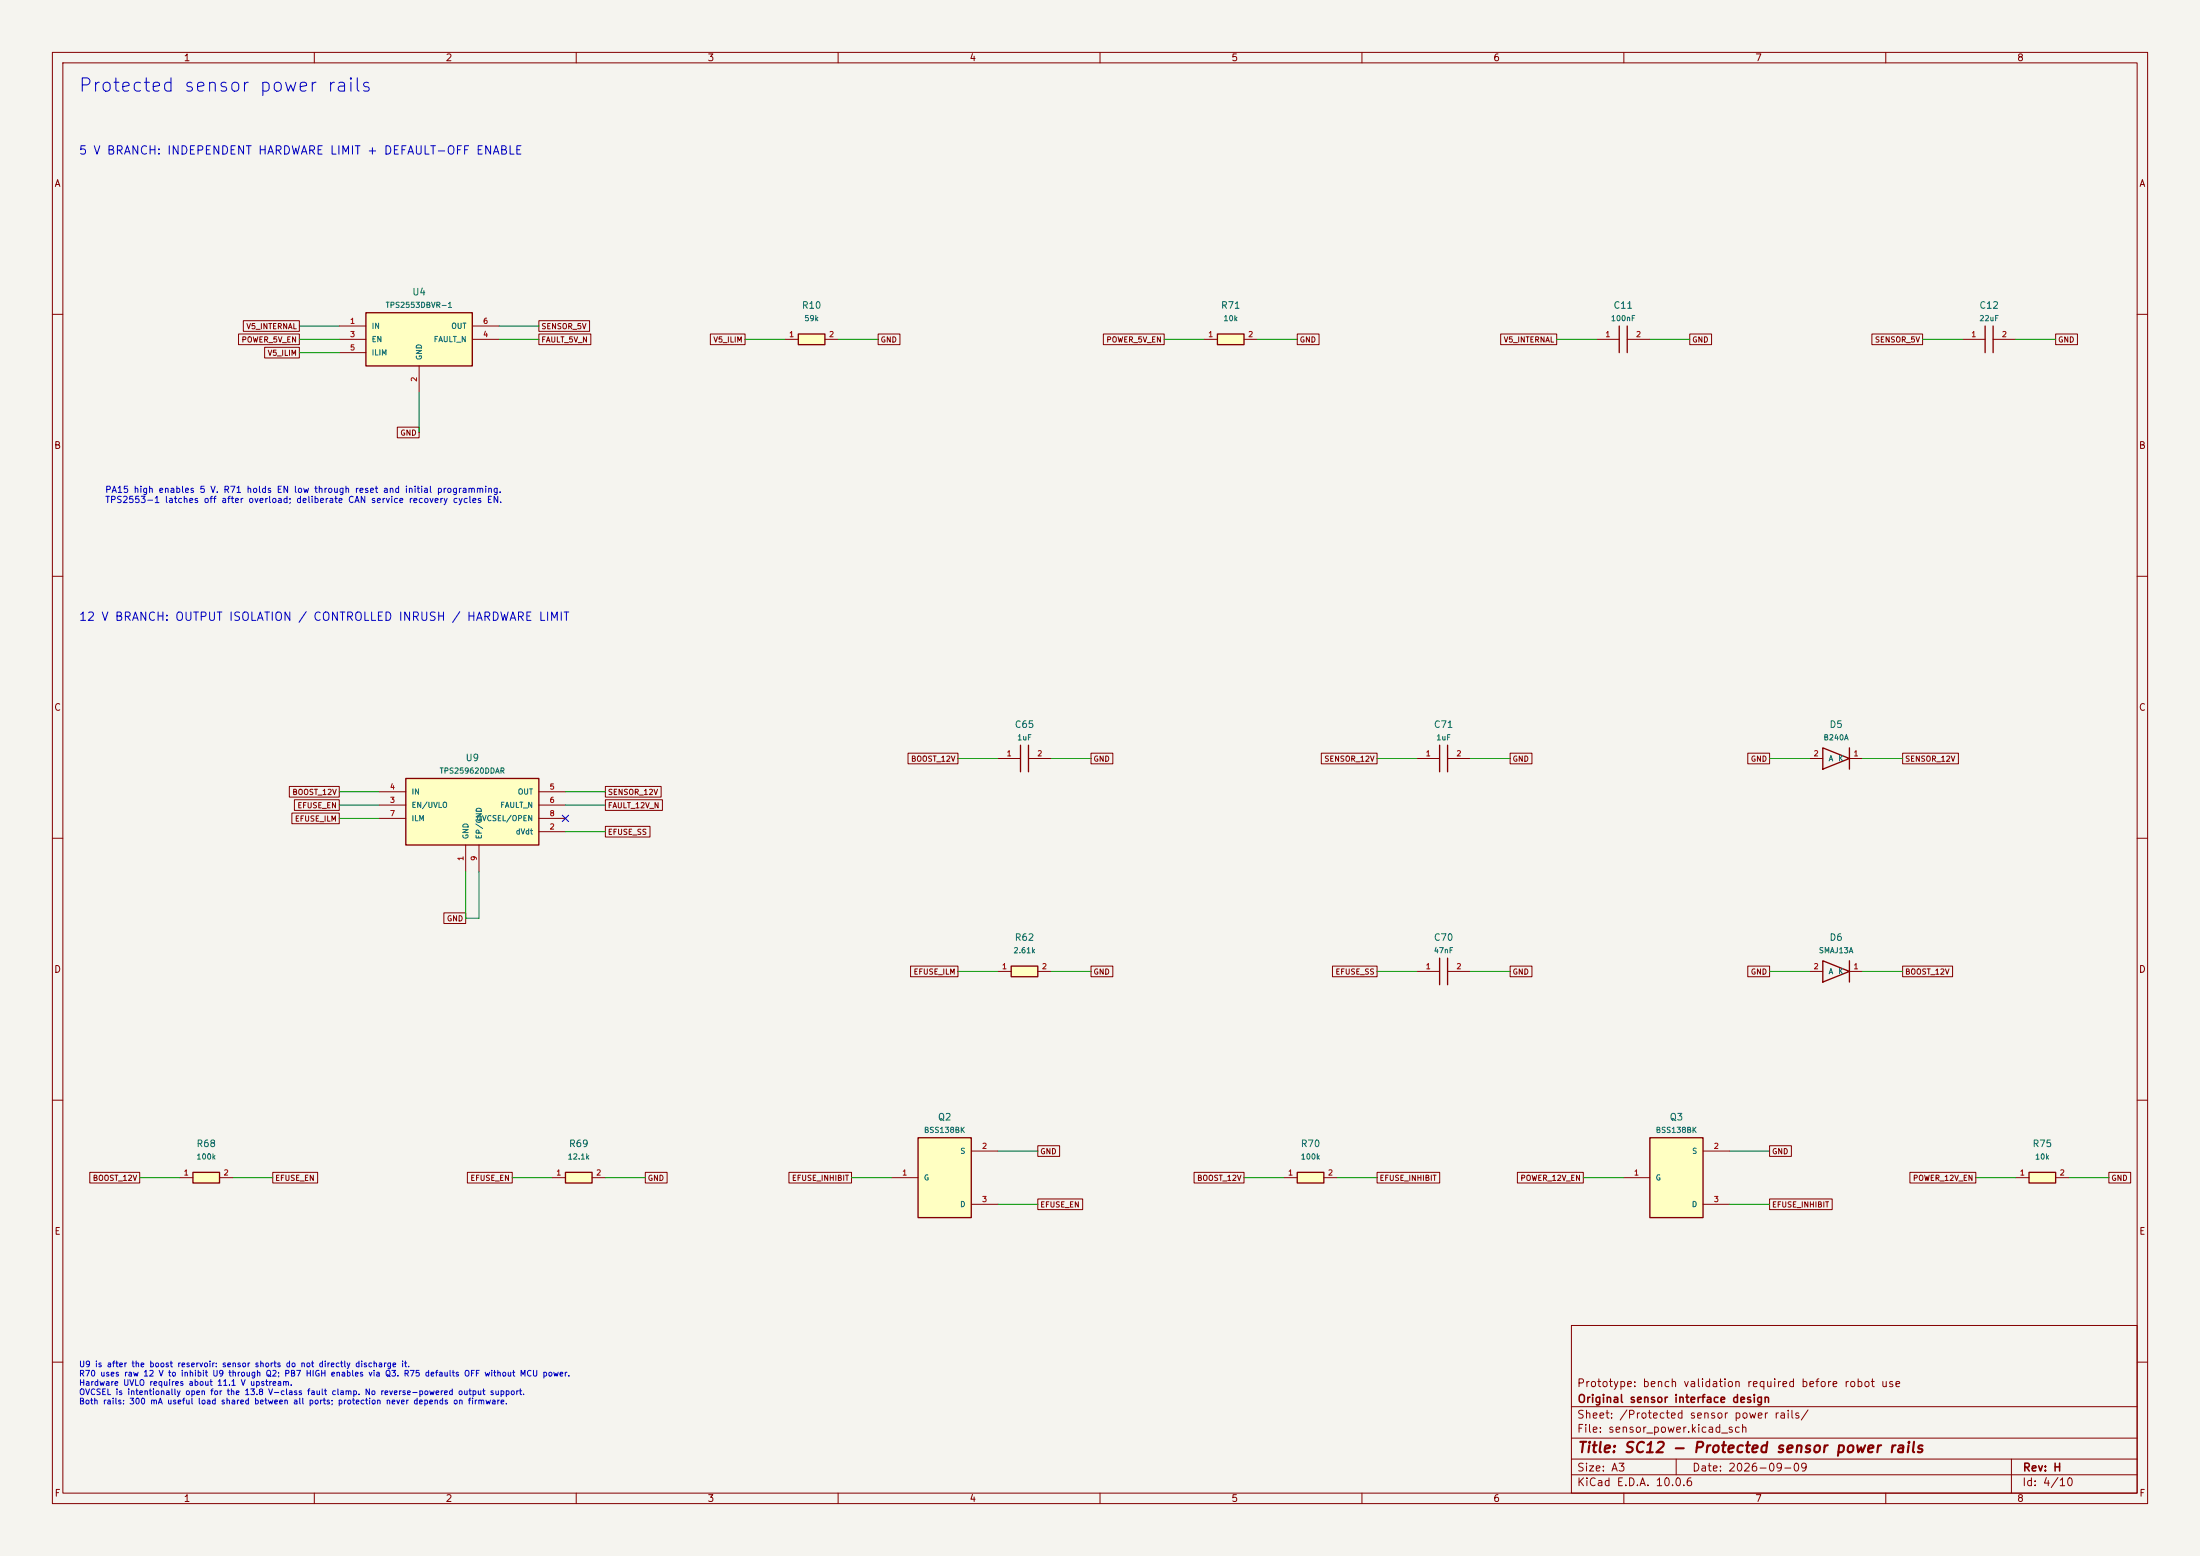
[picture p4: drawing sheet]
(kicad_sch (version 20250114) (generator "eeschema") (paper "A3")
(title_block (title "SC12 - Protected sensor power rails") (date "2026-09-09") (rev "H") (company "Original sensor interface design") (comment 1 "Prototype: bench validation required before robot use"))
(lib_symbols
(symbol "FRC_Sensor_CAN:C" (pin_names (offset 1.016)) (in_bom yes) (on_board yes)
(property "Reference" "C" (at 0 10 0) (effects (font (size 1.27 1.27))))
(property "Value" "C" (at 0 7 0) (effects (font (size 1.27 1.27))))
(property "Footprint" "" (at 0 0 0) (effects (font (size 1.27 1.27)) (hide yes)))
(property "Datasheet" "" (at 0 0 0) (effects (font (size 1.27 1.27)) (hide yes)))
(symbol "C_1_1" (polyline (pts (xy -0.762 -2.54) (xy -0.762 2.54)) (stroke (width 0.254) (type default)) (fill (type none)))(polyline (pts (xy 0.762 -2.54) (xy 0.762 2.54)) (stroke (width 0.254) (type default)) (fill (type none)))
(pin passive line (at -5.08 0 0) (length 4.318) (name "" (effects (font (size 1.016 1.016)))) (number "1" (effects (font (size 1.016 1.016)))))
(pin passive line (at 5.08 0 180) (length 4.318) (name "" (effects (font (size 1.016 1.016)))) (number "2" (effects (font (size 1.016 1.016)))))))
(symbol "FRC_Sensor_CAN:D" (pin_names (offset 1.016)) (in_bom yes) (on_board yes)
(property "Reference" "D" (at 0 10 0) (effects (font (size 1.27 1.27))))
(property "Value" "D" (at 0 7 0) (effects (font (size 1.27 1.27))))
(property "Footprint" "" (at 0 0 0) (effects (font (size 1.27 1.27)) (hide yes)))
(property "Datasheet" "" (at 0 0 0) (effects (font (size 1.27 1.27)) (hide yes)))
(symbol "D_1_1" (polyline (pts (xy -2.54 -2.032) (xy -2.54 2.032) (xy 2.54 0) (xy -2.54 -2.032)) (stroke (width 0.254) (type default)) (fill (type none)))(polyline (pts (xy 2.54 -2.032) (xy 2.54 2.032)) (stroke (width 0.254) (type default)) (fill (type none)))
(pin passive line (at -5.08 0 0) (length 2.54) (name "A" (effects (font (size 1.016 1.016)))) (number "2" (effects (font (size 1.016 1.016)))))
(pin passive line (at 5.08 0 180) (length 2.54) (name "K" (effects (font (size 1.016 1.016)))) (number "1" (effects (font (size 1.016 1.016)))))))
(symbol "FRC_Sensor_CAN:EFUSE" (pin_names (offset 1.016)) (in_bom yes) (on_board yes)
(property "Reference" "U" (at 0 10 0) (effects (font (size 1.27 1.27))))
(property "Value" "EFUSE" (at 0 7 0) (effects (font (size 1.27 1.27))))
(property "Footprint" "" (at 0 0 0) (effects (font (size 1.27 1.27)) (hide yes)))
(property "Datasheet" "" (at 0 0 0) (effects (font (size 1.27 1.27)) (hide yes)))
(symbol "EFUSE_1_1" (rectangle (start -12.7 6.35) (end 12.7 -6.35) (stroke (width .254) (type default)) (fill (type background)))
(pin power_in line (at -17.78 3.81 0) (length 5.08) (name "IN" (effects (font (size 1.016 1.016)))) (number "4" (effects (font (size 1.016 1.016)))))
(pin input line (at -17.78 1.27 0) (length 5.08) (name "EN/UVLO" (effects (font (size 1.016 1.016)))) (number "3" (effects (font (size 1.016 1.016)))))
(pin passive line (at -17.78 -1.27 0) (length 5.08) (name "ILM" (effects (font (size 1.016 1.016)))) (number "7" (effects (font (size 1.016 1.016)))))
(pin power_out line (at 17.78 3.81 180) (length 5.08) (name "OUT" (effects (font (size 1.016 1.016)))) (number "5" (effects (font (size 1.016 1.016)))))
(pin open_collector line (at 17.78 1.27 180) (length 5.08) (name "FAULT_N" (effects (font (size 1.016 1.016)))) (number "6" (effects (font (size 1.016 1.016)))))
(pin passive line (at 17.78 -1.27 180) (length 5.08) (name "OVCSEL/OPEN" (effects (font (size 1.016 1.016)))) (number "8" (effects (font (size 1.016 1.016)))))
(pin passive line (at 17.78 -3.81 180) (length 5.08) (name "dVdt" (effects (font (size 1.016 1.016)))) (number "2" (effects (font (size 1.016 1.016)))))
(pin power_in line (at -1.27 -11.43 90) (length 5.08) (name "GND" (effects (font (size 1.016 1.016)))) (number "1" (effects (font (size 1.016 1.016)))))
(pin passive line (at 1.27 -11.43 90) (length 5.08) (name "EP/GND" (effects (font (size 1.016 1.016)))) (number "9" (effects (font (size 1.016 1.016)))))))
(symbol "FRC_Sensor_CAN:LOADSW" (pin_names (offset 1.016)) (in_bom yes) (on_board yes)
(property "Reference" "U" (at 0 10 0) (effects (font (size 1.27 1.27))))
(property "Value" "LOADSW" (at 0 7 0) (effects (font (size 1.27 1.27))))
(property "Footprint" "" (at 0 0 0) (effects (font (size 1.27 1.27)) (hide yes)))
(property "Datasheet" "" (at 0 0 0) (effects (font (size 1.27 1.27)) (hide yes)))
(symbol "LOADSW_1_1" (rectangle (start -10.16 5.08) (end 10.16 -5.08) (stroke (width .254) (type default)) (fill (type background)))
(pin power_in line (at -15.24 2.54 0) (length 5.08) (name "IN" (effects (font (size 1.016 1.016)))) (number "1" (effects (font (size 1.016 1.016)))))
(pin input line (at -15.24 0 0) (length 5.08) (name "EN" (effects (font (size 1.016 1.016)))) (number "3" (effects (font (size 1.016 1.016)))))
(pin passive line (at -15.24 -2.54 0) (length 5.08) (name "ILIM" (effects (font (size 1.016 1.016)))) (number "5" (effects (font (size 1.016 1.016)))))
(pin power_out line (at 15.24 2.54 180) (length 5.08) (name "OUT" (effects (font (size 1.016 1.016)))) (number "6" (effects (font (size 1.016 1.016)))))
(pin open_collector line (at 15.24 0 180) (length 5.08) (name "FAULT_N" (effects (font (size 1.016 1.016)))) (number "4" (effects (font (size 1.016 1.016)))))
(pin power_in line (at 0 -10.16 90) (length 5.08) (name "GND" (effects (font (size 1.016 1.016)))) (number "2" (effects (font (size 1.016 1.016)))))))
(symbol "FRC_Sensor_CAN:NMOS3" (pin_names (offset 1.016)) (in_bom yes) (on_board yes)
(property "Reference" "Q" (at 0 10 0) (effects (font (size 1.27 1.27))))
(property "Value" "NMOS3" (at 0 7 0) (effects (font (size 1.27 1.27))))
(property "Footprint" "" (at 0 0 0) (effects (font (size 1.27 1.27)) (hide yes)))
(property "Datasheet" "" (at 0 0 0) (effects (font (size 1.27 1.27)) (hide yes)))
(symbol "NMOS3_1_1" (rectangle (start -5.08 7.62) (end 5.08 -7.62) (stroke (width .254) (type default)) (fill (type background)))
(pin input line (at -10.16 0 0) (length 5.08) (name "G" (effects (font (size 1.016 1.016)))) (number "1" (effects (font (size 1.016 1.016)))))
(pin passive line (at 10.16 5.08 180) (length 5.08) (name "S" (effects (font (size 1.016 1.016)))) (number "2" (effects (font (size 1.016 1.016)))))
(pin passive line (at 10.16 -5.08 180) (length 5.08) (name "D" (effects (font (size 1.016 1.016)))) (number "3" (effects (font (size 1.016 1.016)))))))
(symbol "FRC_Sensor_CAN:R" (pin_names (offset 1.016)) (in_bom yes) (on_board yes)
(property "Reference" "R" (at 0 10 0) (effects (font (size 1.27 1.27))))
(property "Value" "R" (at 0 7 0) (effects (font (size 1.27 1.27))))
(property "Footprint" "" (at 0 0 0) (effects (font (size 1.27 1.27)) (hide yes)))
(property "Datasheet" "" (at 0 0 0) (effects (font (size 1.27 1.27)) (hide yes)))
(symbol "R_1_1" (rectangle (start -2.54 1.016) (end 2.54 -1.016) (stroke (width .254) (type default)) (fill (type background)))
(pin passive line (at -5.08 0 0) (length 2.54) (name "" (effects (font (size 1.016 1.016)))) (number "1" (effects (font (size 1.016 1.016)))))
(pin passive line (at 5.08 0 180) (length 2.54) (name "" (effects (font (size 1.016 1.016)))) (number "2" (effects (font (size 1.016 1.016))))))))
(text "Protected sensor power rails" (at 15 15 0) (effects (font (size 2.54 2.54)) (justify left top)))
(text "5 V BRANCH: INDEPENDENT HARDWARE LIMIT + DEFAULT-OFF ENABLE" (at 15 28 0) (effects (font (size 1.6 1.6)) (justify left top)))
(wire (pts (xy 64.77 62.23) (xy 57.15 62.23)) (stroke (width 0) (type default)))
(global_label "V5_INTERNAL" (shape passive) (at 57.15 62.23 0) (effects (font (size 1.016 1.016)) (justify right)) (property "Intersheetrefs" "${INTERSHEET_REFS}" (at 57.15 62.23 0) (effects (font (size 1.27 1.27)) (hide yes))))
(wire (pts (xy 64.77 64.77) (xy 57.15 64.77)) (stroke (width 0) (type default)))
(global_label "POWER_5V_EN" (shape passive) (at 57.15 64.77 0) (effects (font (size 1.016 1.016)) (justify right)) (property "Intersheetrefs" "${INTERSHEET_REFS}" (at 57.15 64.77 0) (effects (font (size 1.27 1.27)) (hide yes))))
(wire (pts (xy 64.77 67.31) (xy 57.15 67.31)) (stroke (width 0) (type default)))
(global_label "V5_ILIM" (shape passive) (at 57.15 67.31 0) (effects (font (size 1.016 1.016)) (justify right)) (property "Intersheetrefs" "${INTERSHEET_REFS}" (at 57.15 67.31 0) (effects (font (size 1.27 1.27)) (hide yes))))
(wire (pts (xy 95.25 62.23) (xy 102.87 62.23)) (stroke (width 0) (type default)))
(global_label "SENSOR_5V" (shape passive) (at 102.87 62.23 180) (effects (font (size 1.016 1.016)) (justify left)) (property "Intersheetrefs" "${INTERSHEET_REFS}" (at 102.87 62.23 0) (effects (font (size 1.27 1.27)) (hide yes))))
(wire (pts (xy 95.25 64.77) (xy 102.87 64.77)) (stroke (width 0) (type default)))
(global_label "FAULT_5V_N" (shape passive) (at 102.87 64.77 180) (effects (font (size 1.016 1.016)) (justify left)) (property "Intersheetrefs" "${INTERSHEET_REFS}" (at 102.87 64.77 0) (effects (font (size 1.27 1.27)) (hide yes))))
(wire (pts (xy 80.01 74.93) (xy 80.01 82.55)) (stroke (width 0) (type default)))
(global_label "GND" (shape passive) (at 80.01 82.55 0) (effects (font (size 1.016 1.016)) (justify right)) (property "Intersheetrefs" "${INTERSHEET_REFS}" (at 80.01 82.55 0) (effects (font (size 1.27 1.27)) (hide yes))))
(symbol (lib_id "FRC_Sensor_CAN:LOADSW") (at 80.01 64.77 0) (unit 1) (in_bom yes) (on_board yes) (dnp no) (property "Reference" "U4" (at 80.01 55.73 0) (effects (font (size 1.27 1.27))))(property "Value" "TPS2553DBVR-1" (at 80.01 58.23 0) (effects (font (size 1.016 1.016))))(property "Footprint" "FRC_Sensor_CAN:SOT-23-6" (at 80.01 64.77 0) (effects (font (size 1.27 1.27)) (hide yes)))(property "Datasheet" "" (at 80.01 64.77 0) (effects (font (size 1.27 1.27)) (hide yes)))(property "MPN" "TPS2553DBVR-1" (at 80.01 64.77 0) (effects (font (size 1.27 1.27)) (hide yes)))(property "Notes" "Independent 5 V hardware current limit; EN is MCU controlled with an external default-off pull-down. Exact TPS2553-1 latch-off variant." (at 80.01 64.77 0) (effects (font (size 1.27 1.27)) (hide yes)))(pin "1")(pin "3")(pin "5")(pin "6")(pin "4")(pin "2") )
(wire (pts (xy 149.86 64.77) (xy 142.24 64.77)) (stroke (width 0) (type default)))
(global_label "V5_ILIM" (shape passive) (at 142.24 64.77 0) (effects (font (size 1.016 1.016)) (justify right)) (property "Intersheetrefs" "${INTERSHEET_REFS}" (at 142.24 64.77 0) (effects (font (size 1.27 1.27)) (hide yes))))
(wire (pts (xy 160.02 64.77) (xy 167.64 64.77)) (stroke (width 0) (type default)))
(global_label "GND" (shape passive) (at 167.64 64.77 180) (effects (font (size 1.016 1.016)) (justify left)) (property "Intersheetrefs" "${INTERSHEET_REFS}" (at 167.64 64.77 0) (effects (font (size 1.27 1.27)) (hide yes))))
(symbol (lib_id "FRC_Sensor_CAN:R") (at 154.94 64.77 0) (unit 1) (in_bom yes) (on_board yes) (dnp no) (property "Reference" "R10" (at 154.94 58.27 0) (effects (font (size 1.27 1.27))))(property "Value" "59k" (at 154.94 60.77 0) (effects (font (size 1.016 1.016))))(property "Footprint" "FRC_Sensor_CAN:R_0805_2012Metric" (at 154.94 64.77 0) (effects (font (size 1.27 1.27)) (hide yes)))(property "Datasheet" "" (at 154.94 64.77 0) (effects (font (size 1.27 1.27)) (hide yes)))(property "MPN" "0805W8F5902T5E" (at 154.94 64.77 0) (effects (font (size 1.27 1.27)) (hide yes)))(property "Notes" "" (at 154.94 64.77 0) (effects (font (size 1.27 1.27)) (hide yes)))(pin "1")(pin "2") )
(wire (pts (xy 229.87 64.77) (xy 222.25 64.77)) (stroke (width 0) (type default)))
(global_label "POWER_5V_EN" (shape passive) (at 222.25 64.77 0) (effects (font (size 1.016 1.016)) (justify right)) (property "Intersheetrefs" "${INTERSHEET_REFS}" (at 222.25 64.77 0) (effects (font (size 1.27 1.27)) (hide yes))))
(wire (pts (xy 240.03 64.77) (xy 247.65 64.77)) (stroke (width 0) (type default)))
(global_label "GND" (shape passive) (at 247.65 64.77 180) (effects (font (size 1.016 1.016)) (justify left)) (property "Intersheetrefs" "${INTERSHEET_REFS}" (at 247.65 64.77 0) (effects (font (size 1.27 1.27)) (hide yes))))
(symbol (lib_id "FRC_Sensor_CAN:R") (at 234.95000000000002 64.77 0) (unit 1) (in_bom yes) (on_board yes) (dnp no) (property "Reference" "R71" (at 234.95 58.27 0) (effects (font (size 1.27 1.27))))(property "Value" "10k" (at 234.95 60.77 0) (effects (font (size 1.016 1.016))))(property "Footprint" "FRC_Sensor_CAN:R_0805_2012Metric" (at 234.95 64.77 0) (effects (font (size 1.27 1.27)) (hide yes)))(property "Datasheet" "" (at 234.95 64.77 0) (effects (font (size 1.27 1.27)) (hide yes)))(property "MPN" "0805W8F1002T5E" (at 234.95 64.77 0) (effects (font (size 1.27 1.27)) (hide yes)))(property "Notes" "Default off through MCU reset and bootloader. 10k pulldown provides extra reset/leakage margin." (at 234.95 64.77 0) (effects (font (size 1.27 1.27)) (hide yes)))(pin "1")(pin "2") )
(wire (pts (xy 304.8 64.77) (xy 297.18 64.77)) (stroke (width 0) (type default)))
(global_label "V5_INTERNAL" (shape passive) (at 297.18 64.77 0) (effects (font (size 1.016 1.016)) (justify right)) (property "Intersheetrefs" "${INTERSHEET_REFS}" (at 297.18 64.77 0) (effects (font (size 1.27 1.27)) (hide yes))))
(wire (pts (xy 314.96 64.77) (xy 322.58 64.77)) (stroke (width 0) (type default)))
(global_label "GND" (shape passive) (at 322.58 64.77 180) (effects (font (size 1.016 1.016)) (justify left)) (property "Intersheetrefs" "${INTERSHEET_REFS}" (at 322.58 64.77 0) (effects (font (size 1.27 1.27)) (hide yes))))
(symbol (lib_id "FRC_Sensor_CAN:C") (at 309.88 64.77 0) (unit 1) (in_bom yes) (on_board yes) (dnp no) (property "Reference" "C11" (at 309.88 58.27 0) (effects (font (size 1.27 1.27))))(property "Value" "100nF" (at 309.88 60.77 0) (effects (font (size 1.016 1.016))))(property "Footprint" "FRC_Sensor_CAN:C_0805_2012Metric" (at 309.88 64.77 0) (effects (font (size 1.27 1.27)) (hide yes)))(property "Datasheet" "" (at 309.88 64.77 0) (effects (font (size 1.27 1.27)) (hide yes)))(property "MPN" "CL21B104KCFNNNE" (at 309.88 64.77 0) (effects (font (size 1.27 1.27)) (hide yes)))(property "Notes" "" (at 309.88 64.77 0) (effects (font (size 1.27 1.27)) (hide yes)))(pin "1")(pin "2") )
(wire (pts (xy 374.65 64.77) (xy 367.03 64.77)) (stroke (width 0) (type default)))
(global_label "SENSOR_5V" (shape passive) (at 367.03 64.77 0) (effects (font (size 1.016 1.016)) (justify right)) (property "Intersheetrefs" "${INTERSHEET_REFS}" (at 367.03 64.77 0) (effects (font (size 1.27 1.27)) (hide yes))))
(wire (pts (xy 384.81 64.77) (xy 392.43 64.77)) (stroke (width 0) (type default)))
(global_label "GND" (shape passive) (at 392.43 64.77 180) (effects (font (size 1.016 1.016)) (justify left)) (property "Intersheetrefs" "${INTERSHEET_REFS}" (at 392.43 64.77 0) (effects (font (size 1.27 1.27)) (hide yes))))
(symbol (lib_id "FRC_Sensor_CAN:C") (at 379.73 64.77 0) (unit 1) (in_bom yes) (on_board yes) (dnp no) (property "Reference" "C12" (at 379.73 58.27 0) (effects (font (size 1.27 1.27))))(property "Value" "22uF" (at 379.73 60.77 0) (effects (font (size 1.016 1.016))))(property "Footprint" "FRC_Sensor_CAN:C_1206_3216Metric" (at 379.73 64.77 0) (effects (font (size 1.27 1.27)) (hide yes)))(property "Datasheet" "" (at 379.73 64.77 0) (effects (font (size 1.27 1.27)) (hide yes)))(property "MPN" "CL31A226KAHNNNE" (at 379.73 64.77 0) (effects (font (size 1.27 1.27)) (hide yes)))(property "Notes" "" (at 379.73 64.77 0) (effects (font (size 1.27 1.27)) (hide yes)))(pin "1")(pin "2") )
(text "PA15 high enables 5 V. R71 holds EN low through reset and initial programming.\nTPS2553-1 latches off after overload; deliberate CAN service recovery cycles EN." (at 20 93 0) (effects (font (size 1.2 1.2)) (justify left top)))
(text "12 V BRANCH: OUTPUT ISOLATION / CONTROLLED INRUSH / HARDWARE LIMIT" (at 15 117 0) (effects (font (size 1.6 1.6)) (justify left top)))
(wire (pts (xy 72.39 151.13) (xy 64.77 151.13)) (stroke (width 0) (type default)))
(global_label "BOOST_12V" (shape passive) (at 64.77 151.13 0) (effects (font (size 1.016 1.016)) (justify right)) (property "Intersheetrefs" "${INTERSHEET_REFS}" (at 64.77 151.13 0) (effects (font (size 1.27 1.27)) (hide yes))))
(wire (pts (xy 72.39 153.67) (xy 64.77 153.67)) (stroke (width 0) (type default)))
(global_label "EFUSE_EN" (shape passive) (at 64.77 153.67 0) (effects (font (size 1.016 1.016)) (justify right)) (property "Intersheetrefs" "${INTERSHEET_REFS}" (at 64.77 153.67 0) (effects (font (size 1.27 1.27)) (hide yes))))
(wire (pts (xy 72.39 156.21) (xy 64.77 156.21)) (stroke (width 0) (type default)))
(global_label "EFUSE_ILM" (shape passive) (at 64.77 156.21 0) (effects (font (size 1.016 1.016)) (justify right)) (property "Intersheetrefs" "${INTERSHEET_REFS}" (at 64.77 156.21 0) (effects (font (size 1.27 1.27)) (hide yes))))
(wire (pts (xy 107.95 151.13) (xy 115.57 151.13)) (stroke (width 0) (type default)))
(global_label "SENSOR_12V" (shape passive) (at 115.57 151.13 180) (effects (font (size 1.016 1.016)) (justify left)) (property "Intersheetrefs" "${INTERSHEET_REFS}" (at 115.57 151.13 0) (effects (font (size 1.27 1.27)) (hide yes))))
(wire (pts (xy 107.95 153.67) (xy 115.57 153.67)) (stroke (width 0) (type default)))
(global_label "FAULT_12V_N" (shape passive) (at 115.57 153.67 180) (effects (font (size 1.016 1.016)) (justify left)) (property "Intersheetrefs" "${INTERSHEET_REFS}" (at 115.57 153.67 0) (effects (font (size 1.27 1.27)) (hide yes))))
(no_connect (at 107.95 156.21))
(wire (pts (xy 107.95 158.75) (xy 115.57 158.75)) (stroke (width 0) (type default)))
(global_label "EFUSE_SS" (shape passive) (at 115.57 158.75 180) (effects (font (size 1.016 1.016)) (justify left)) (property "Intersheetrefs" "${INTERSHEET_REFS}" (at 115.57 158.75 0) (effects (font (size 1.27 1.27)) (hide yes))))
(symbol (lib_id "FRC_Sensor_CAN:EFUSE") (at 90.17 154.94 0) (unit 1) (in_bom yes) (on_board yes) (dnp no) (property "Reference" "U9" (at 90.17 144.63 0) (effects (font (size 1.27 1.27))))(property "Value" "TPS259620DDAR" (at 90.17 147.13 0) (effects (font (size 1.016 1.016))))(property "Footprint" "FRC_Sensor_CAN:TPS2596_DDA8" (at 90.17 154.94 0) (effects (font (size 1.27 1.27)) (hide yes)))(property "Datasheet" "https://www.ti.com/lit/ds/symlink/tps2596.pdf" (at 90.17 154.94 0) (effects (font (size 1.27 1.27)) (hide yes)))(property "MPN" "TPS259620DDAR" (at 90.17 154.94 0) (effects (font (size 1.27 1.27)) (hide yes)))(property "Notes" "Output-side eFuse. Exact latch-off TPS259620; 2.61k current setting, 47nF output slew. OVCSEL intentionally open for 13.8V-class fault clamp. MCU Q2 can disable/reset; no automatic retries or reverse-power support." (at 90.17 154.94 0) (effects (font (size 1.27 1.27)) (hide yes)))(pin "4")(pin "3")(pin "7")(pin "5")(pin "6")(pin "8")(pin "2")(pin "1")(pin "9") )
(wire (pts (xy 88.9 166.37) (xy 88.9 175.26)) (stroke (width 0) (type default)))
(wire (pts (xy 88.9 175.26) (xy 91.44 175.26)) (stroke (width 0) (type default)))
(wire (pts (xy 91.44 175.26) (xy 91.44 166.37)) (stroke (width 0) (type default)))
(global_label "GND" (shape passive) (at 88.9 175.26 0) (effects (font (size 1.016 1.016)) (justify right)) (property "Intersheetrefs" "${INTERSHEET_REFS}" (at 88.9 175.26 0) (effects (font (size 1.27 1.27)) (hide yes))))
(wire (pts (xy 190.5 144.78) (xy 182.88 144.78)) (stroke (width 0) (type default)))
(global_label "BOOST_12V" (shape passive) (at 182.88 144.78 0) (effects (font (size 1.016 1.016)) (justify right)) (property "Intersheetrefs" "${INTERSHEET_REFS}" (at 182.88 144.78 0) (effects (font (size 1.27 1.27)) (hide yes))))
(wire (pts (xy 200.66 144.78) (xy 208.28 144.78)) (stroke (width 0) (type default)))
(global_label "GND" (shape passive) (at 208.28 144.78 180) (effects (font (size 1.016 1.016)) (justify left)) (property "Intersheetrefs" "${INTERSHEET_REFS}" (at 208.28 144.78 0) (effects (font (size 1.27 1.27)) (hide yes))))
(symbol (lib_id "FRC_Sensor_CAN:C") (at 195.58 144.78 0) (unit 1) (in_bom yes) (on_board yes) (dnp no) (property "Reference" "C65" (at 195.58 138.28 0) (effects (font (size 1.27 1.27))))(property "Value" "1uF" (at 195.58 140.78 0) (effects (font (size 1.016 1.016))))(property "Footprint" "FRC_Sensor_CAN:C_0805_2012Metric" (at 195.58 144.78 0) (effects (font (size 1.27 1.27)) (hide yes)))(property "Datasheet" "" (at 195.58 144.78 0) (effects (font (size 1.27 1.27)) (hide yes)))(property "MPN" "CL21B105KBFNNNE" (at 195.58 144.78 0) (effects (font (size 1.27 1.27)) (hide yes)))(property "Notes" "Local eFuse IN bypass. Three nearby boost reservoir capacitors provide bulk input energy and filtering." (at 195.58 144.78 0) (effects (font (size 1.27 1.27)) (hide yes)))(pin "1")(pin "2") )
(wire (pts (xy 270.51 144.78) (xy 262.89 144.78)) (stroke (width 0) (type default)))
(global_label "SENSOR_12V" (shape passive) (at 262.89 144.78 0) (effects (font (size 1.016 1.016)) (justify right)) (property "Intersheetrefs" "${INTERSHEET_REFS}" (at 262.89 144.78 0) (effects (font (size 1.27 1.27)) (hide yes))))
(wire (pts (xy 280.67 144.78) (xy 288.29 144.78)) (stroke (width 0) (type default)))
(global_label "GND" (shape passive) (at 288.29 144.78 180) (effects (font (size 1.016 1.016)) (justify left)) (property "Intersheetrefs" "${INTERSHEET_REFS}" (at 288.29 144.78 0) (effects (font (size 1.27 1.27)) (hide yes))))
(symbol (lib_id "FRC_Sensor_CAN:C") (at 275.59000000000003 144.78 0) (unit 1) (in_bom yes) (on_board yes) (dnp no) (property "Reference" "C71" (at 275.59 138.28 0) (effects (font (size 1.27 1.27))))(property "Value" "1uF" (at 275.59 140.78 0) (effects (font (size 1.016 1.016))))(property "Footprint" "FRC_Sensor_CAN:C_0805_2012Metric" (at 275.59 144.78 0) (effects (font (size 1.27 1.27)) (hide yes)))(property "Datasheet" "" (at 275.59 144.78 0) (effects (font (size 1.27 1.27)) (hide yes)))(property "MPN" "CL21B105KBFNNNE" (at 275.59 144.78 0) (effects (font (size 1.27 1.27)) (hide yes)))(property "Notes" "Small capacitor after eFuse. Large converter reservoir stays before U9." (at 275.59 144.78 0) (effects (font (size 1.27 1.27)) (hide yes)))(pin "1")(pin "2") )
(wire (pts (xy 345.44 144.78) (xy 337.82 144.78)) (stroke (width 0) (type default)))
(global_label "GND" (shape passive) (at 337.82 144.78 0) (effects (font (size 1.016 1.016)) (justify right)) (property "Intersheetrefs" "${INTERSHEET_REFS}" (at 337.82 144.78 0) (effects (font (size 1.27 1.27)) (hide yes))))
(wire (pts (xy 355.6 144.78) (xy 363.22 144.78)) (stroke (width 0) (type default)))
(global_label "SENSOR_12V" (shape passive) (at 363.22 144.78 180) (effects (font (size 1.016 1.016)) (justify left)) (property "Intersheetrefs" "${INTERSHEET_REFS}" (at 363.22 144.78 0) (effects (font (size 1.27 1.27)) (hide yes))))
(symbol (lib_id "FRC_Sensor_CAN:D") (at 350.52 144.78 0) (unit 1) (in_bom yes) (on_board yes) (dnp no) (property "Reference" "D5" (at 350.52 138.28 0) (effects (font (size 1.27 1.27))))(property "Value" "B240A" (at 350.52 140.78 0) (effects (font (size 1.016 1.016))))(property "Footprint" "FRC_Sensor_CAN:D_SMA" (at 350.52 144.78 0) (effects (font (size 1.27 1.27)) (hide yes)))(property "Datasheet" "" (at 350.52 144.78 0) (effects (font (size 1.27 1.27)) (hide yes)))(property "MPN" "B240A-13-F" (at 350.52 144.78 0) (effects (font (size 1.27 1.27)) (hide yes)))(property "Notes" "Output negative-transient Schottky clamp; same qualified 2A/40V SMA purchasing line as D4." (at 350.52 144.78 0) (effects (font (size 1.27 1.27)) (hide yes)))(pin "2")(pin "1") )
(wire (pts (xy 190.5 185.42) (xy 182.88 185.42)) (stroke (width 0) (type default)))
(global_label "EFUSE_ILM" (shape passive) (at 182.88 185.42 0) (effects (font (size 1.016 1.016)) (justify right)) (property "Intersheetrefs" "${INTERSHEET_REFS}" (at 182.88 185.42 0) (effects (font (size 1.27 1.27)) (hide yes))))
(wire (pts (xy 200.66 185.42) (xy 208.28 185.42)) (stroke (width 0) (type default)))
(global_label "GND" (shape passive) (at 208.28 185.42 180) (effects (font (size 1.016 1.016)) (justify left)) (property "Intersheetrefs" "${INTERSHEET_REFS}" (at 208.28 185.42 0) (effects (font (size 1.27 1.27)) (hide yes))))
(symbol (lib_id "FRC_Sensor_CAN:R") (at 195.58 185.42000000000002 0) (unit 1) (in_bom yes) (on_board yes) (dnp no) (property "Reference" "R62" (at 195.58 178.92 0) (effects (font (size 1.27 1.27))))(property "Value" "2.61k" (at 195.58 181.42 0) (effects (font (size 1.016 1.016))))(property "Footprint" "FRC_Sensor_CAN:R_0805_2012Metric" (at 195.58 185.42 0) (effects (font (size 1.27 1.27)) (hide yes)))(property "Datasheet" "" (at 195.58 185.42 0) (effects (font (size 1.27 1.27)) (hide yes)))(property "MPN" "RC0805FR-072K61L" (at 195.58 185.42 0) (effects (font (size 1.27 1.27)) (hide yes)))(property "Notes" "Nominal output current limit about 357mA; user load rating remains 300mA shared on 12V." (at 195.58 185.42 0) (effects (font (size 1.27 1.27)) (hide yes)))(pin "1")(pin "2") )
(wire (pts (xy 270.51 185.42) (xy 262.89 185.42)) (stroke (width 0) (type default)))
(global_label "EFUSE_SS" (shape passive) (at 262.89 185.42 0) (effects (font (size 1.016 1.016)) (justify right)) (property "Intersheetrefs" "${INTERSHEET_REFS}" (at 262.89 185.42 0) (effects (font (size 1.27 1.27)) (hide yes))))
(wire (pts (xy 280.67 185.42) (xy 288.29 185.42)) (stroke (width 0) (type default)))
(global_label "GND" (shape passive) (at 288.29 185.42 180) (effects (font (size 1.016 1.016)) (justify left)) (property "Intersheetrefs" "${INTERSHEET_REFS}" (at 288.29 185.42 0) (effects (font (size 1.27 1.27)) (hide yes))))
(symbol (lib_id "FRC_Sensor_CAN:C") (at 275.59000000000003 185.42000000000002 0) (unit 1) (in_bom yes) (on_board yes) (dnp no) (property "Reference" "C70" (at 275.59 178.92 0) (effects (font (size 1.27 1.27))))(property "Value" "47nF" (at 275.59 181.42 0) (effects (font (size 1.016 1.016))))(property "Footprint" "FRC_Sensor_CAN:C_0805_2012Metric" (at 275.59 185.42 0) (effects (font (size 1.27 1.27)) (hide yes)))(property "Datasheet" "" (at 275.59 185.42 0) (effects (font (size 1.27 1.27)) (hide yes)))(property "MPN" "CL21B473KBCNNNC" (at 275.59 185.42 0) (effects (font (size 1.27 1.27)) (hide yes)))(property "Notes" "Separate sensor output ramp; approximately 13ms ideal ramp, longer if current limited." (at 275.59 185.42 0) (effects (font (size 1.27 1.27)) (hide yes)))(pin "1")(pin "2") )
(wire (pts (xy 345.44 185.42) (xy 337.82 185.42)) (stroke (width 0) (type default)))
(global_label "GND" (shape passive) (at 337.82 185.42 0) (effects (font (size 1.016 1.016)) (justify right)) (property "Intersheetrefs" "${INTERSHEET_REFS}" (at 337.82 185.42 0) (effects (font (size 1.27 1.27)) (hide yes))))
(wire (pts (xy 355.6 185.42) (xy 363.22 185.42)) (stroke (width 0) (type default)))
(global_label "BOOST_12V" (shape passive) (at 363.22 185.42 180) (effects (font (size 1.016 1.016)) (justify left)) (property "Intersheetrefs" "${INTERSHEET_REFS}" (at 363.22 185.42 0) (effects (font (size 1.27 1.27)) (hide yes))))
(symbol (lib_id "FRC_Sensor_CAN:D") (at 350.52 185.42000000000002 0) (unit 1) (in_bom yes) (on_board yes) (dnp no) (property "Reference" "D6" (at 350.52 178.92 0) (effects (font (size 1.27 1.27))))(property "Value" "SMAJ13A" (at 350.52 181.42 0) (effects (font (size 1.016 1.016))))(property "Footprint" "FRC_Sensor_CAN:D_SMA" (at 350.52 185.42 0) (effects (font (size 1.27 1.27)) (hide yes)))(property "Datasheet" "" (at 350.52 185.42 0) (effects (font (size 1.27 1.27)) (hide yes)))(property "MPN" "SMAJ13A-13-F" (at 350.52 185.42 0) (effects (font (size 1.27 1.27)) (hide yes)))(property "Notes" "Local eFuse input transient clamp. Review source energy; not a sustained overvoltage regulator." (at 350.52 185.42 0) (effects (font (size 1.27 1.27)) (hide yes)))(pin "2")(pin "1") )
(wire (pts (xy 34.29 224.79) (xy 26.67 224.79)) (stroke (width 0) (type default)))
(global_label "BOOST_12V" (shape passive) (at 26.67 224.79 0) (effects (font (size 1.016 1.016)) (justify right)) (property "Intersheetrefs" "${INTERSHEET_REFS}" (at 26.67 224.79 0) (effects (font (size 1.27 1.27)) (hide yes))))
(wire (pts (xy 44.45 224.79) (xy 52.07 224.79)) (stroke (width 0) (type default)))
(global_label "EFUSE_EN" (shape passive) (at 52.07 224.79 180) (effects (font (size 1.016 1.016)) (justify left)) (property "Intersheetrefs" "${INTERSHEET_REFS}" (at 52.07 224.79 0) (effects (font (size 1.27 1.27)) (hide yes))))
(symbol (lib_id "FRC_Sensor_CAN:R") (at 39.37 224.79 0) (unit 1) (in_bom yes) (on_board yes) (dnp no) (property "Reference" "R68" (at 39.37 218.29 0) (effects (font (size 1.27 1.27))))(property "Value" "100k" (at 39.37 220.79 0) (effects (font (size 1.016 1.016))))(property "Footprint" "FRC_Sensor_CAN:R_0805_2012Metric" (at 39.37 224.79 0) (effects (font (size 1.27 1.27)) (hide yes)))(property "Datasheet" "" (at 39.37 224.79 0) (effects (font (size 1.27 1.27)) (hide yes)))(property "MPN" "RT0805BRD07100KL" (at 39.37 224.79 0) (effects (font (size 1.27 1.27)) (hide yes)))(property "Notes" "Hardware UVLO upper resistor; converter must reach about 11.1V before sensor connection." (at 39.37 224.79 0) (effects (font (size 1.27 1.27)) (hide yes)))(pin "1")(pin "2") )
(wire (pts (xy 105.41 224.79) (xy 97.79 224.79)) (stroke (width 0) (type default)))
(global_label "EFUSE_EN" (shape passive) (at 97.79 224.79 0) (effects (font (size 1.016 1.016)) (justify right)) (property "Intersheetrefs" "${INTERSHEET_REFS}" (at 97.79 224.79 0) (effects (font (size 1.27 1.27)) (hide yes))))
(wire (pts (xy 115.57 224.79) (xy 123.19 224.79)) (stroke (width 0) (type default)))
(global_label "GND" (shape passive) (at 123.19 224.79 180) (effects (font (size 1.016 1.016)) (justify left)) (property "Intersheetrefs" "${INTERSHEET_REFS}" (at 123.19 224.79 0) (effects (font (size 1.27 1.27)) (hide yes))))
(symbol (lib_id "FRC_Sensor_CAN:R") (at 110.49 224.79 0) (unit 1) (in_bom yes) (on_board yes) (dnp no) (property "Reference" "R69" (at 110.49 218.29 0) (effects (font (size 1.27 1.27))))(property "Value" "12.1k" (at 110.49 220.79 0) (effects (font (size 1.016 1.016))))(property "Footprint" "FRC_Sensor_CAN:R_0805_2012Metric" (at 110.49 224.79 0) (effects (font (size 1.27 1.27)) (hide yes)))(property "Datasheet" "" (at 110.49 224.79 0) (effects (font (size 1.27 1.27)) (hide yes)))(property "MPN" "RT0805BRD0712K1L" (at 110.49 224.79 0) (effects (font (size 1.27 1.27)) (hide yes)))(property "Notes" "" (at 110.49 224.79 0) (effects (font (size 1.27 1.27)) (hide yes)))(pin "1")(pin "2") )
(wire (pts (xy 170.18 224.79) (xy 162.56 224.79)) (stroke (width 0) (type default)))
(global_label "EFUSE_INHIBIT" (shape passive) (at 162.56 224.79 0) (effects (font (size 1.016 1.016)) (justify right)) (property "Intersheetrefs" "${INTERSHEET_REFS}" (at 162.56 224.79 0) (effects (font (size 1.27 1.27)) (hide yes))))
(wire (pts (xy 190.5 219.71) (xy 198.12 219.71)) (stroke (width 0) (type default)))
(global_label "GND" (shape passive) (at 198.12 219.71 180) (effects (font (size 1.016 1.016)) (justify left)) (property "Intersheetrefs" "${INTERSHEET_REFS}" (at 198.12 219.71 0) (effects (font (size 1.27 1.27)) (hide yes))))
(wire (pts (xy 190.5 229.87) (xy 198.12 229.87)) (stroke (width 0) (type default)))
(global_label "EFUSE_EN" (shape passive) (at 198.12 229.87 180) (effects (font (size 1.016 1.016)) (justify left)) (property "Intersheetrefs" "${INTERSHEET_REFS}" (at 198.12 229.87 0) (effects (font (size 1.27 1.27)) (hide yes))))
(symbol (lib_id "FRC_Sensor_CAN:NMOS3") (at 180.34 224.79 0) (unit 1) (in_bom yes) (on_board yes) (dnp no) (property "Reference" "Q2" (at 180.34 213.21 0) (effects (font (size 1.27 1.27))))(property "Value" "BSS138BK" (at 180.34 215.71 0) (effects (font (size 1.016 1.016))))(property "Footprint" "FRC_Sensor_CAN:SOT-23" (at 180.34 224.79 0) (effects (font (size 1.27 1.27)) (hide yes)))(property "Datasheet" "" (at 180.34 224.79 0) (effects (font (size 1.27 1.27)) (hide yes)))(property "MPN" "BSS138BK,215" (at 180.34 224.79 0) (effects (font (size 1.27 1.27)) (hide yes)))(property "Notes" "Q2 shunts UVLO to ground by default, powered by raw BOOST_12V through R70. Remains disabled without MCU 3.3V." (at 180.34 224.79 0) (effects (font (size 1.27 1.27)) (hide yes)))(pin "1")(pin "2")(pin "3") )
(wire (pts (xy 245.11 224.79) (xy 237.49 224.79)) (stroke (width 0) (type default)))
(global_label "BOOST_12V" (shape passive) (at 237.49 224.79 0) (effects (font (size 1.016 1.016)) (justify right)) (property "Intersheetrefs" "${INTERSHEET_REFS}" (at 237.49 224.79 0) (effects (font (size 1.27 1.27)) (hide yes))))
(wire (pts (xy 255.27 224.79) (xy 262.89 224.79)) (stroke (width 0) (type default)))
(global_label "EFUSE_INHIBIT" (shape passive) (at 262.89 224.79 180) (effects (font (size 1.016 1.016)) (justify left)) (property "Intersheetrefs" "${INTERSHEET_REFS}" (at 262.89 224.79 0) (effects (font (size 1.27 1.27)) (hide yes))))
(symbol (lib_id "FRC_Sensor_CAN:R") (at 250.19 224.79 0) (unit 1) (in_bom yes) (on_board yes) (dnp no) (property "Reference" "R70" (at 250.19 218.29 0) (effects (font (size 1.27 1.27))))(property "Value" "100k" (at 250.19 220.79 0) (effects (font (size 1.016 1.016))))(property "Footprint" "FRC_Sensor_CAN:R_0805_2012Metric" (at 250.19 224.79 0) (effects (font (size 1.27 1.27)) (hide yes)))(property "Datasheet" "" (at 250.19 224.79 0) (effects (font (size 1.27 1.27)) (hide yes)))(property "MPN" "0805W8F1003T5E" (at 250.19 224.79 0) (effects (font (size 1.27 1.27)) (hide yes)))(property "Notes" "Raw-rail pull-up defaults the Q2 inhibit ON independently of MCU power." (at 250.19 224.79 0) (effects (font (size 1.27 1.27)) (hide yes)))(pin "1")(pin "2") )
(wire (pts (xy 309.88 224.79) (xy 302.26 224.79)) (stroke (width 0) (type default)))
(global_label "POWER_12V_EN" (shape passive) (at 302.26 224.79 0) (effects (font (size 1.016 1.016)) (justify right)) (property "Intersheetrefs" "${INTERSHEET_REFS}" (at 302.26 224.79 0) (effects (font (size 1.27 1.27)) (hide yes))))
(wire (pts (xy 330.2 219.71) (xy 337.82 219.71)) (stroke (width 0) (type default)))
(global_label "GND" (shape passive) (at 337.82 219.71 180) (effects (font (size 1.016 1.016)) (justify left)) (property "Intersheetrefs" "${INTERSHEET_REFS}" (at 337.82 219.71 0) (effects (font (size 1.27 1.27)) (hide yes))))
(wire (pts (xy 330.2 229.87) (xy 337.82 229.87)) (stroke (width 0) (type default)))
(global_label "EFUSE_INHIBIT" (shape passive) (at 337.82 229.87 180) (effects (font (size 1.016 1.016)) (justify left)) (property "Intersheetrefs" "${INTERSHEET_REFS}" (at 337.82 229.87 0) (effects (font (size 1.27 1.27)) (hide yes))))
(symbol (lib_id "FRC_Sensor_CAN:NMOS3") (at 320.04 224.79 0) (unit 1) (in_bom yes) (on_board yes) (dnp no) (property "Reference" "Q3" (at 320.04 213.21 0) (effects (font (size 1.27 1.27))))(property "Value" "BSS138BK" (at 320.04 215.71 0) (effects (font (size 1.016 1.016))))(property "Footprint" "FRC_Sensor_CAN:SOT-23" (at 320.04 224.79 0) (effects (font (size 1.27 1.27)) (hide yes)))(property "Datasheet" "" (at 320.04 224.79 0) (effects (font (size 1.27 1.27)) (hide yes)))(property "MPN" "BSS138BK,215" (at 320.04 224.79 0) (effects (font (size 1.27 1.27)) (hide yes)))(property "Notes" "MCU HIGH turns on Q3, removing the Q2 inhibit. Loss of logic power or reset defaults to OFF through R75." (at 320.04 224.79 0) (effects (font (size 1.27 1.27)) (hide yes)))(pin "1")(pin "2")(pin "3") )
(wire (pts (xy 384.81 224.79) (xy 377.19 224.79)) (stroke (width 0) (type default)))
(global_label "POWER_12V_EN" (shape passive) (at 377.19 224.79 0) (effects (font (size 1.016 1.016)) (justify right)) (property "Intersheetrefs" "${INTERSHEET_REFS}" (at 377.19 224.79 0) (effects (font (size 1.27 1.27)) (hide yes))))
(wire (pts (xy 394.97 224.79) (xy 402.59 224.79)) (stroke (width 0) (type default)))
(global_label "GND" (shape passive) (at 402.59 224.79 180) (effects (font (size 1.016 1.016)) (justify left)) (property "Intersheetrefs" "${INTERSHEET_REFS}" (at 402.59 224.79 0) (effects (font (size 1.27 1.27)) (hide yes))))
(symbol (lib_id "FRC_Sensor_CAN:R") (at 389.89 224.79 0) (unit 1) (in_bom yes) (on_board yes) (dnp no) (property "Reference" "R75" (at 389.89 218.29 0) (effects (font (size 1.27 1.27))))(property "Value" "10k" (at 389.89 220.79 0) (effects (font (size 1.016 1.016))))(property "Footprint" "FRC_Sensor_CAN:R_0805_2012Metric" (at 389.89 224.79 0) (effects (font (size 1.27 1.27)) (hide yes)))(property "Datasheet" "" (at 389.89 224.79 0) (effects (font (size 1.27 1.27)) (hide yes)))(property "MPN" "0805W8F1002T5E" (at 389.89 224.79 0) (effects (font (size 1.27 1.27)) (hide yes)))(property "Notes" "100k gate pulldown keeps Q3 off during MCU reset/unpowered, so Q2 inhibits U9. 10k pulldown provides extra reset/leakage margin." (at 389.89 224.79 0) (effects (font (size 1.27 1.27)) (hide yes)))(pin "1")(pin "2") )
(text "U9 is after the boost reservoir: sensor shorts do not directly discharge it.\nR70 uses raw 12 V to inhibit U9 through Q2; PB7 HIGH enables via Q3. R75 defaults OFF without MCU power.\nHardware UVLO requires about 11.1 V upstream.\nOVCSEL is intentionally open for the 13.8 V-class fault clamp. No reverse-powered output support.\nBoth rails: 300 mA useful load shared between all ports; protection never depends on firmware." (at 15 260 0) (effects (font (size 1.1 1.1)) (justify left top)))
(embedded_fonts no))
